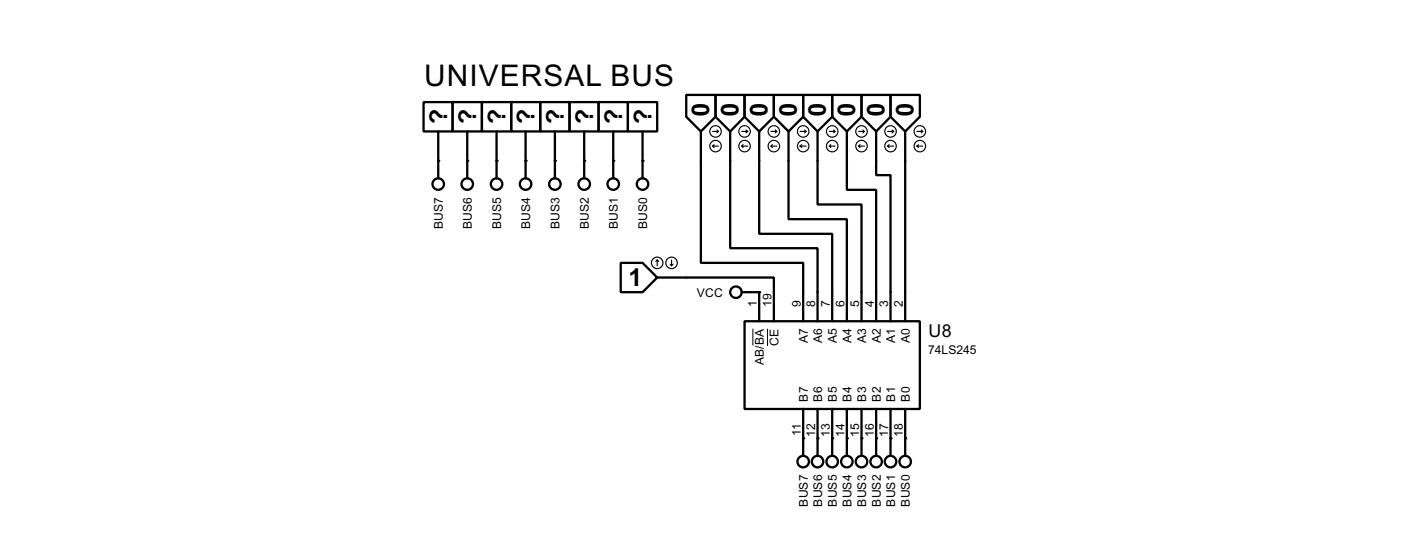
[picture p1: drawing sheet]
<svg xmlns="http://www.w3.org/2000/svg" width="244mm" height="97mm" viewBox="0 0 244 97" stroke-linecap="round" stroke-linejoin="round" font-family="sans-serif">
<g fill="#000">
<circle cx="76.3" cy="28" r=".2"/>
<circle cx="81.3" cy="28" r=".2"/>
<circle cx="86.4" cy="28" r=".2"/>
<circle cx="91.5" cy="28" r=".2"/>
<circle cx="96.6" cy="28" r=".2"/>
<circle cx="101.7" cy="28" r=".2"/>
<circle cx="106.7" cy="28" r=".2"/>
<circle cx="111.8" cy="28" r=".2"/>
<circle cx="132.1" cy="50.8" r=".2"/>
<circle cx="139.8" cy="76.2" r=".2"/>
<circle cx="142.3" cy="76.2" r=".2"/>
<circle cx="144.8" cy="76.2" r=".2"/>
<circle cx="147.4" cy="76.2" r=".2"/>
<circle cx="149.9" cy="76.2" r=".2"/>
<circle cx="152.5" cy="76.2" r=".2"/>
<circle cx="155" cy="76.2" r=".2"/>
<circle cx="157.5" cy="76.2" r=".2"/>
</g>
<g fill="none" stroke="#000" stroke-width=".4">
<path d="M73.7 17.8h5.1v5.1h-5.1zM78.8 17.8h5.1v5.1h-5.1zM83.9 17.8h5.1v5.1h-5.1zM89 17.8h5v5.1h-5zM94 17.8h5.1v5.1h-5.1zM99.1 17.8h5.1v5.1h-5.1zM104.2 17.8h5.1v5.1h-5.1zM109.3 17.8h5.1v5.1h-5.1zM119.4 16.5h5.1v3.8l-2.5 2.6-2.6-2.6zM124.5 16.5h5.1v3.8l-2.5 2.6-2.6-2.6zM129.6 16.5h5.1v3.8l-2.6 2.6-2.5-2.6zM134.7 16.5h5.1v3.8l-2.6 2.6-2.5-2.6z"/>
<path d="M139.8 16.5h5v3.8l-2.5 2.6-2.5-2.6zM144.8 16.5h5.1v3.8l-2.5 2.6-2.6-2.6zM149.9 16.5h5.1v3.8l-2.5 2.6-2.6-2.6zM155 16.5h5.1v3.8l-2.6 2.6-2.5-2.6zM76.3 22.9v8.1M81.3 22.9v8.1M86.4 22.9v8.1M91.5 22.9v8.1M96.6 22.9v8.1M101.7 22.9v8.1M106.7 22.9v8.1M111.8 22.9v8.1"/>
<path d="M122 22.9v22.8h17.8v10.2M127.1 22.9v20.3h15.2v12.7M132.1 22.9v17.8h12.7v15.2M137.2 22.9v15.2h10.2v17.8M142.3 22.9v12.7h7.6v20.3M147.4 22.9v10.1h5.1v22.9M152.5 22.9v7.6h2.5v25.4M157.5 22.9v33M108 45.7h3.8l2.6 2.6-2.6 2.5h-3.8zM114.4 48.3h20.3v7.6M129.1 50.8h3v5.1M129.6 55.9h30.5v15.2h-30.5z"/>
<path d="M139.8 71.1v8.2M142.3 71.1v8.2M144.8 71.1v8.2M147.4 71.1v8.2M149.9 71.1v8.2M152.5 71.1v8.2M155 71.1v8.2M157.5 71.1v8.2"/>
<circle cx="76.2" cy="32" r="1"/>
<circle cx="81.3" cy="32" r="1"/>
<circle cx="86.4" cy="32" r="1"/>
<circle cx="91.4" cy="32" r="1"/>
<circle cx="96.5" cy="32" r="1"/>
<circle cx="101.6" cy="32" r="1"/>
<circle cx="106.7" cy="32" r="1"/>
<circle cx="111.8" cy="32" r="1"/>
<circle cx="128" cy="50.8" r="1"/>
<circle cx="139.7" cy="80.3" r="1"/>
<circle cx="142.2" cy="80.3" r="1"/>
<circle cx="144.8" cy="80.3" r="1"/>
<circle cx="147.3" cy="80.3" r="1"/>
<circle cx="149.9" cy="80.3" r="1"/>
<circle cx="152.4" cy="80.3" r="1"/>
<circle cx="154.9" cy="80.3" r="1"/>
<circle cx="157.5" cy="80.3" r="1"/>
</g>
<g fill="none" stroke="#000" stroke-width=".2">
<path d="M124 22.9h1M124 25.4h1M124 25.4l.3 .3M124.3 25.2l-.3 .2M124.8 22.6l.2 .3M125 22.9l-.2 .2M129.1 22.9h1M129.1 25.4h1M129.1 25.4l.2 .3M129.3 25.2l-.2 .2M129.8 22.6l.3 .3M130.1 22.9l-.3 .2"/>
<path d="M134.2 22.9h1M134.2 25.4h1M134.2 25.4l.2 .3M134.4 25.2l-.2 .2M134.9 22.6l.3 .3M135.2 22.9l-.3 .2M139.2 22.9h1.1M139.2 25.4h1.1M139.2 25.4l.3 .3M139.5 25.2l-.3 .2M140 22.6l.3 .3M140.3 22.9l-.3 .2"/>
<path d="M144.3 22.9h1M144.3 25.4h1M144.3 25.4l.3 .3M144.6 25.2l-.3 .2M145.1 22.6l.2 .3M145.3 22.9l-.2 .2M149.4 22.9h1M149.4 25.4h1M149.4 25.4l.3 .3M149.7 25.2l-.3 .2M150.2 22.6l.2 .3M150.4 22.9l-.2 .2"/>
<path d="M154.5 22.9h1M154.5 25.4h1M154.5 25.4l.2 .3M154.7 25.2l-.2 .2M155.2 22.6l.3 .3M155.5 22.9l-.3 .2M159.6 22.9h1M159.6 25.4l.2 .3M159.6 25.4h1M159.8 25.2l-.2 .2M160.3 22.6l.3 .3M160.6 22.9l-.3 .2"/>
<path d="M114.4 45.2l-.3 .3M114.4 45.2l.2 .3M114.4 45.2v1M116.6 46l.3 .2M116.9 45.2v1M117.1 46l-.2 .2"/>
<circle cx="124.5" cy="25.4" r="1"/>
<circle cx="124.5" cy="22.9" r="1"/>
<circle cx="129.5" cy="25.4" r="1"/>
<circle cx="129.5" cy="22.9" r="1"/>
<circle cx="134.6" cy="25.4" r="1"/>
<circle cx="134.6" cy="22.9" r="1"/>
<circle cx="139.7" cy="25.4" r="1"/>
<circle cx="139.7" cy="22.9" r="1"/>
<circle cx="144.8" cy="25.4" r="1"/>
<circle cx="144.8" cy="22.9" r="1"/>
<circle cx="149.9" cy="25.4" r="1"/>
<circle cx="149.9" cy="22.9" r="1"/>
<circle cx="154.9" cy="25.4" r="1"/>
<circle cx="154.9" cy="22.9" r="1"/>
<circle cx="160" cy="25.4" r="1"/>
<circle cx="160" cy="22.9" r="1"/>
<circle cx="114.3" cy="45.7" r="1"/>
<circle cx="116.8" cy="45.7" r="1"/>
</g>
<path d="M131 57.1v2.9M133.6 57.2v3" fill="none" stroke="#000" stroke-width=".17"/>
<text font-size="5.8" x="73.8" y="14.9">UNIVERSAL BUS</text>
<g font-size="4.8">
<text x="120.4" y="17.9" transform="rotate(90 120.4 17.9)">0</text>
<text x="125.5" y="17.9" transform="rotate(90 125.5 17.9)">0</text>
<text x="130.5" y="17.9" transform="rotate(90 130.5 17.9)">0</text>
<text x="135.7" y="17.9" transform="rotate(90 135.7 17.9)">0</text>
<text x="140.7" y="17.9" transform="rotate(90 140.7 17.9)">0</text>
<text x="145.8" y="17.9" transform="rotate(90 145.8 17.9)">0</text>
<text x="150.9" y="17.9" transform="rotate(90 150.9 17.9)">0</text>
<text x="155.9" y="17.9" transform="rotate(90 155.9 17.9)">0</text>
<text x="77.8" y="21.6" transform="rotate(-90 77.8 21.6)">?</text>
<text x="82.9" y="21.6" transform="rotate(-90 82.9 21.6)">?</text>
<text x="88" y="21.6" transform="rotate(-90 88 21.6)">?</text>
<text x="93" y="21.6" transform="rotate(-90 93 21.6)">?</text>
<text x="98.1" y="21.6" transform="rotate(-90 98.1 21.6)">?</text>
<text x="103.2" y="21.6" transform="rotate(-90 103.2 21.6)">?</text>
<text x="108.3" y="21.6" transform="rotate(-90 108.3 21.6)">?</text>
<text x="113.4" y="21.6" transform="rotate(-90 113.4 21.6)">?</text>
<text x="109.4" y="49.8">1</text>
</g>
<text font-size="3.5" x="161.6" y="58.6">U8</text>
<g font-size="2.4">
<text x="77.1" y="39.9" transform="rotate(-90 77.1 39.9)">BUS7</text>
<text x="82.1" y="39.9" transform="rotate(-90 82.1 39.9)">BUS6</text>
<text x="87.2" y="39.9" transform="rotate(-90 87.2 39.9)">BUS5</text>
<text x="92.3" y="39.9" transform="rotate(-90 92.3 39.9)">BUS4</text>
<text x="97.4" y="39.9" transform="rotate(-90 97.4 39.9)">BUS3</text>
<text x="102.5" y="39.9" transform="rotate(-90 102.5 39.9)">BUS2</text>
<text x="107.5" y="39.9" transform="rotate(-90 107.5 39.9)">BUS1</text>
<text x="112.6" y="39.9" transform="rotate(-90 112.6 39.9)">BUS0</text>
<text x="121.2" y="51.6">VCC</text>
<text x="131.7" y="53.4" transform="rotate(-90 131.7 53.4)">1</text>
<text x="134.3" y="53.3" transform="rotate(-90 134.3 53.3)">19</text>
<text x="139.3" y="53.4" transform="rotate(-90 139.3 53.4)">9</text>
<text x="141.8" y="53.4" transform="rotate(-90 141.8 53.4)">8</text>
<text x="144.4" y="53.4" transform="rotate(-90 144.4 53.4)">7</text>
<text x="147" y="53.3" transform="rotate(-90 147 53.3)">6</text>
<text x="149.5" y="53.3" transform="rotate(-90 149.5 53.3)">5</text>
<text x="152" y="53.4" transform="rotate(-90 152 53.4)">4</text>
<text x="154.5" y="53.4" transform="rotate(-90 154.5 53.4)">3</text>
<text x="157.1" y="53.4" transform="rotate(-90 157.1 53.4)">2</text>
<text x="140.6" y="59.7" transform="rotate(-90 140.6 59.7)">A7</text>
<text x="143.1" y="59.7" transform="rotate(-90 143.1 59.7)">A6</text>
<text x="145.6" y="59.7" transform="rotate(-90 145.6 59.7)">A5</text>
<text x="148.2" y="59.7" transform="rotate(-90 148.2 59.7)">A4</text>
<text x="150.7" y="59.7" transform="rotate(-90 150.7 59.7)">A3</text>
<text x="153.3" y="59.7" transform="rotate(-90 153.3 59.7)">A2</text>
<text x="155.8" y="59.7" transform="rotate(-90 155.8 59.7)">A1</text>
<text x="158.3" y="59.7" transform="rotate(-90 158.3 59.7)">A0</text>
<text x="132.9" y="63.5" transform="rotate(-90 132.9 63.5)">AB/BA</text>
<text x="135.5" y="60.1" transform="rotate(-90 135.5 60.1)">CE</text>
<text x="161.5" y="61.5">74LS245</text>
<text x="140.6" y="69.8" transform="rotate(-90 140.6 69.8)">B7</text>
<text x="143.1" y="69.8" transform="rotate(-90 143.1 69.8)">B6</text>
<text x="145.6" y="69.8" transform="rotate(-90 145.6 69.8)">B5</text>
<text x="148.2" y="69.8" transform="rotate(-90 148.2 69.8)">B4</text>
<text x="150.7" y="69.8" transform="rotate(-90 150.7 69.8)">B3</text>
<text x="153.3" y="69.8" transform="rotate(-90 153.3 69.8)">B2</text>
<text x="155.8" y="69.8" transform="rotate(-90 155.8 69.8)">B1</text>
<text x="158.3" y="69.8" transform="rotate(-90 158.3 69.8)">B0</text>
<text x="139.3" y="75.8" transform="rotate(-90 139.3 75.8)">11</text>
<text x="141.9" y="76" transform="rotate(-90 141.9 76)">12</text>
<text x="144.4" y="76" transform="rotate(-90 144.4 76)">13</text>
<text x="147" y="75.9" transform="rotate(-90 147 75.9)">14</text>
<text x="149.5" y="76" transform="rotate(-90 149.5 76)">15</text>
<text x="152.1" y="76" transform="rotate(-90 152.1 76)">16</text>
<text x="154.6" y="76" transform="rotate(-90 154.6 76)">17</text>
<text x="157.1" y="76" transform="rotate(-90 157.1 76)">18</text>
<text x="140.6" y="88.1" transform="rotate(-90 140.6 88.1)">BUS7</text>
<text x="143.1" y="88.1" transform="rotate(-90 143.1 88.1)">BUS6</text>
<text x="145.6" y="88.1" transform="rotate(-90 145.6 88.1)">BUS5</text>
<text x="148.2" y="88.1" transform="rotate(-90 148.2 88.1)">BUS4</text>
<text x="150.7" y="88.1" transform="rotate(-90 150.7 88.1)">BUS3</text>
<text x="153.3" y="88.1" transform="rotate(-90 153.3 88.1)">BUS2</text>
<text x="155.8" y="88.1" transform="rotate(-90 155.8 88.1)">BUS1</text>
<text x="158.3" y="88.1" transform="rotate(-90 158.3 88.1)">BUS0</text>
</g>
</svg>
